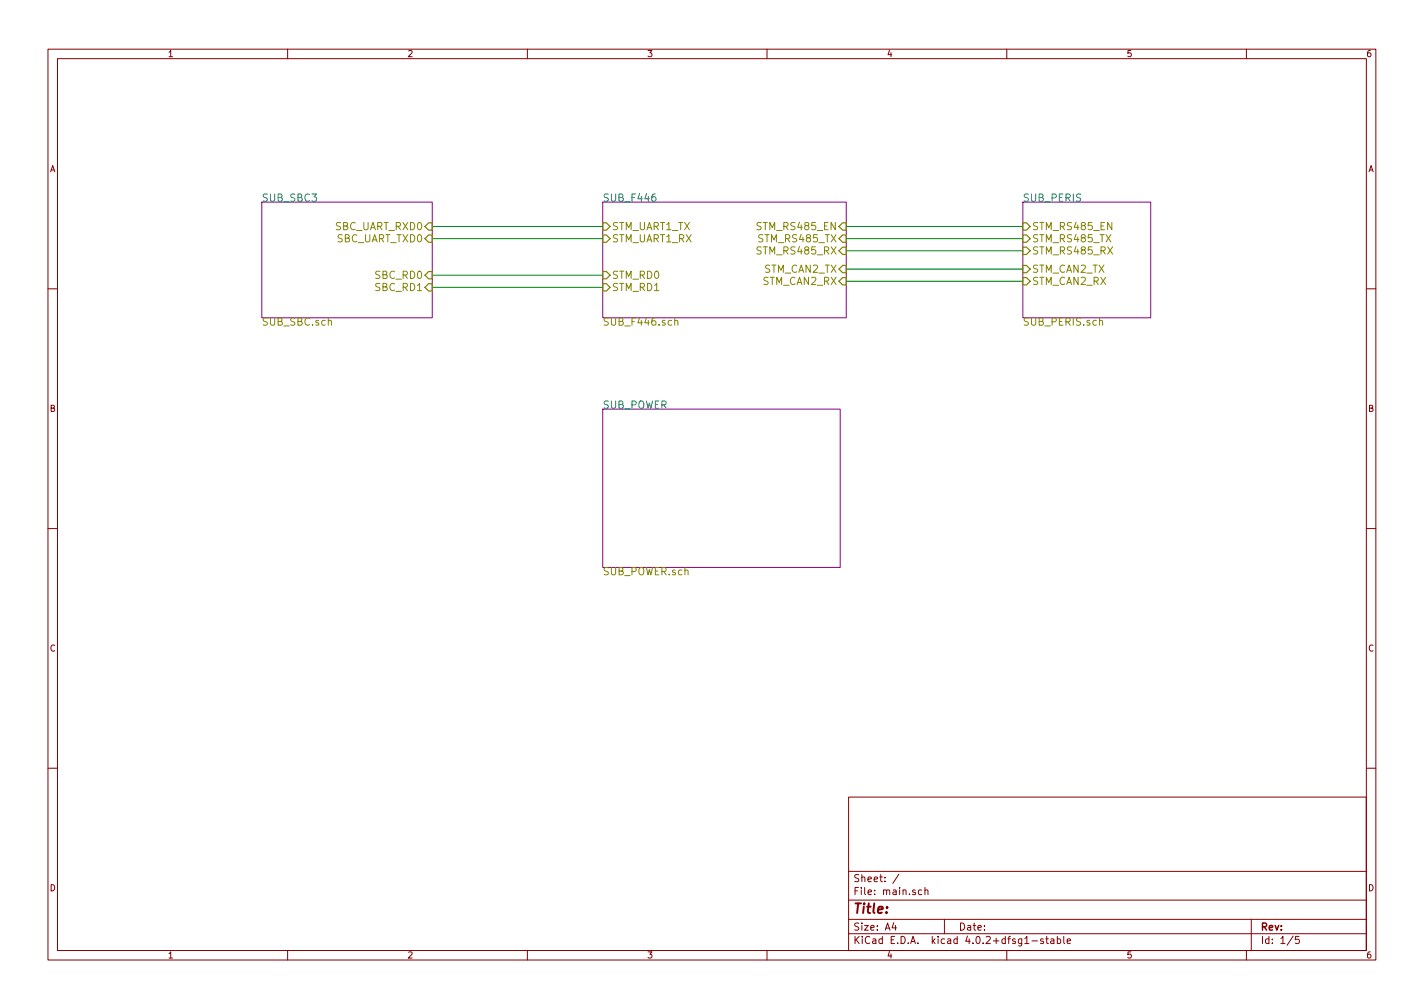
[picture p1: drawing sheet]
EESchema Schematic File Version 2
LIBS:main-rescue
LIBS:power
LIBS:device
LIBS:transistors
LIBS:conn
LIBS:linear
LIBS:regul
LIBS:74xx
LIBS:cmos4000
LIBS:adc-dac
LIBS:memory
LIBS:xilinx
LIBS:microcontrollers
LIBS:dsp
LIBS:microchip
LIBS:analog_switches
LIBS:motorola
LIBS:texas
LIBS:intel
LIBS:audio
LIBS:interface
LIBS:digital-audio
LIBS:philips
LIBS:display
LIBS:cypress
LIBS:siliconi
LIBS:opto
LIBS:atmel
LIBS:contrib
LIBS:valves
LIBS:stm32
LIBS:oceanside_components
LIBS:main-cache
EELAYER 25 0
EELAYER END
$Descr A4 11693 8268
encoding utf-8
Sheet 1 5
Title ""
Date ""
Rev ""
Comp ""
Comment1 ""
Comment2 ""
Comment3 ""
Comment4 ""
$EndDescr
$Sheet
S 4950 1650 2000 950 
U 59162AA2
F0 "SUB_F446" 60
F1 "SUB_F446.sch" 60
F2 "STM_RD1" I L 4950 2350 60 
F3 "STM_RD0" I L 4950 2250 60 
F4 "STM_UART1_TX" I L 4950 1850 60 
F5 "STM_UART1_RX" I L 4950 1950 60 
F6 "STM_RS485_EN" I R 6950 1850 60 
F7 "STM_RS485_TX" I R 6950 1950 60 
F8 "STM_RS485_RX" I R 6950 2050 60 
F9 "STM_CAN2_RX" I R 6950 2300 60 
F10 "STM_CAN2_TX" I R 6950 2200 60 
$EndSheet
Wire Wire Line
	3550 2250 4950 2250
Wire Wire Line
	4950 2350 3550 2350
Wire Wire Line
	3550 1850 4950 1850
Wire Wire Line
	4950 1950 3550 1950
$Sheet
S 4950 3350 1950 1300
U 593E5034
F0 "SUB_POWER" 60
F1 "SUB_POWER.sch" 60
$EndSheet
Wire Wire Line
	6950 1850 8400 1850
Wire Wire Line
	8400 1950 6950 1950
Wire Wire Line
	6950 2050 8400 2050
Wire Wire Line
	6950 2300 8400 2300
Wire Wire Line
	8400 2200 6950 2200
$Sheet
S 2150 1650 1400 950 
U 593BF474
F0 "SUB_SBC3" 60
F1 "SUB_SBC.sch" 60
F2 "SBC_RD0" I R 3550 2250 60 
F3 "SBC_RD1" I R 3550 2350 60 
F4 "SBC_UART_TXD0" I R 3550 1950 60 
F5 "SBC_UART_RXD0" I R 3550 1850 60 
$EndSheet
$Sheet
S 8400 1650 1050 950 
U 593F3C57
F0 "SUB_PERIS" 60
F1 "SUB_PERIS.sch" 60
F2 "STM_RS485_EN" I L 8400 1850 60 
F3 "STM_RS485_RX" I L 8400 2050 60 
F4 "STM_RS485_TX" I L 8400 1950 60 
F5 "STM_CAN2_TX" I L 8400 2200 60 
F6 "STM_CAN2_RX" I L 8400 2300 60 
$EndSheet
$EndSCHEMATC
